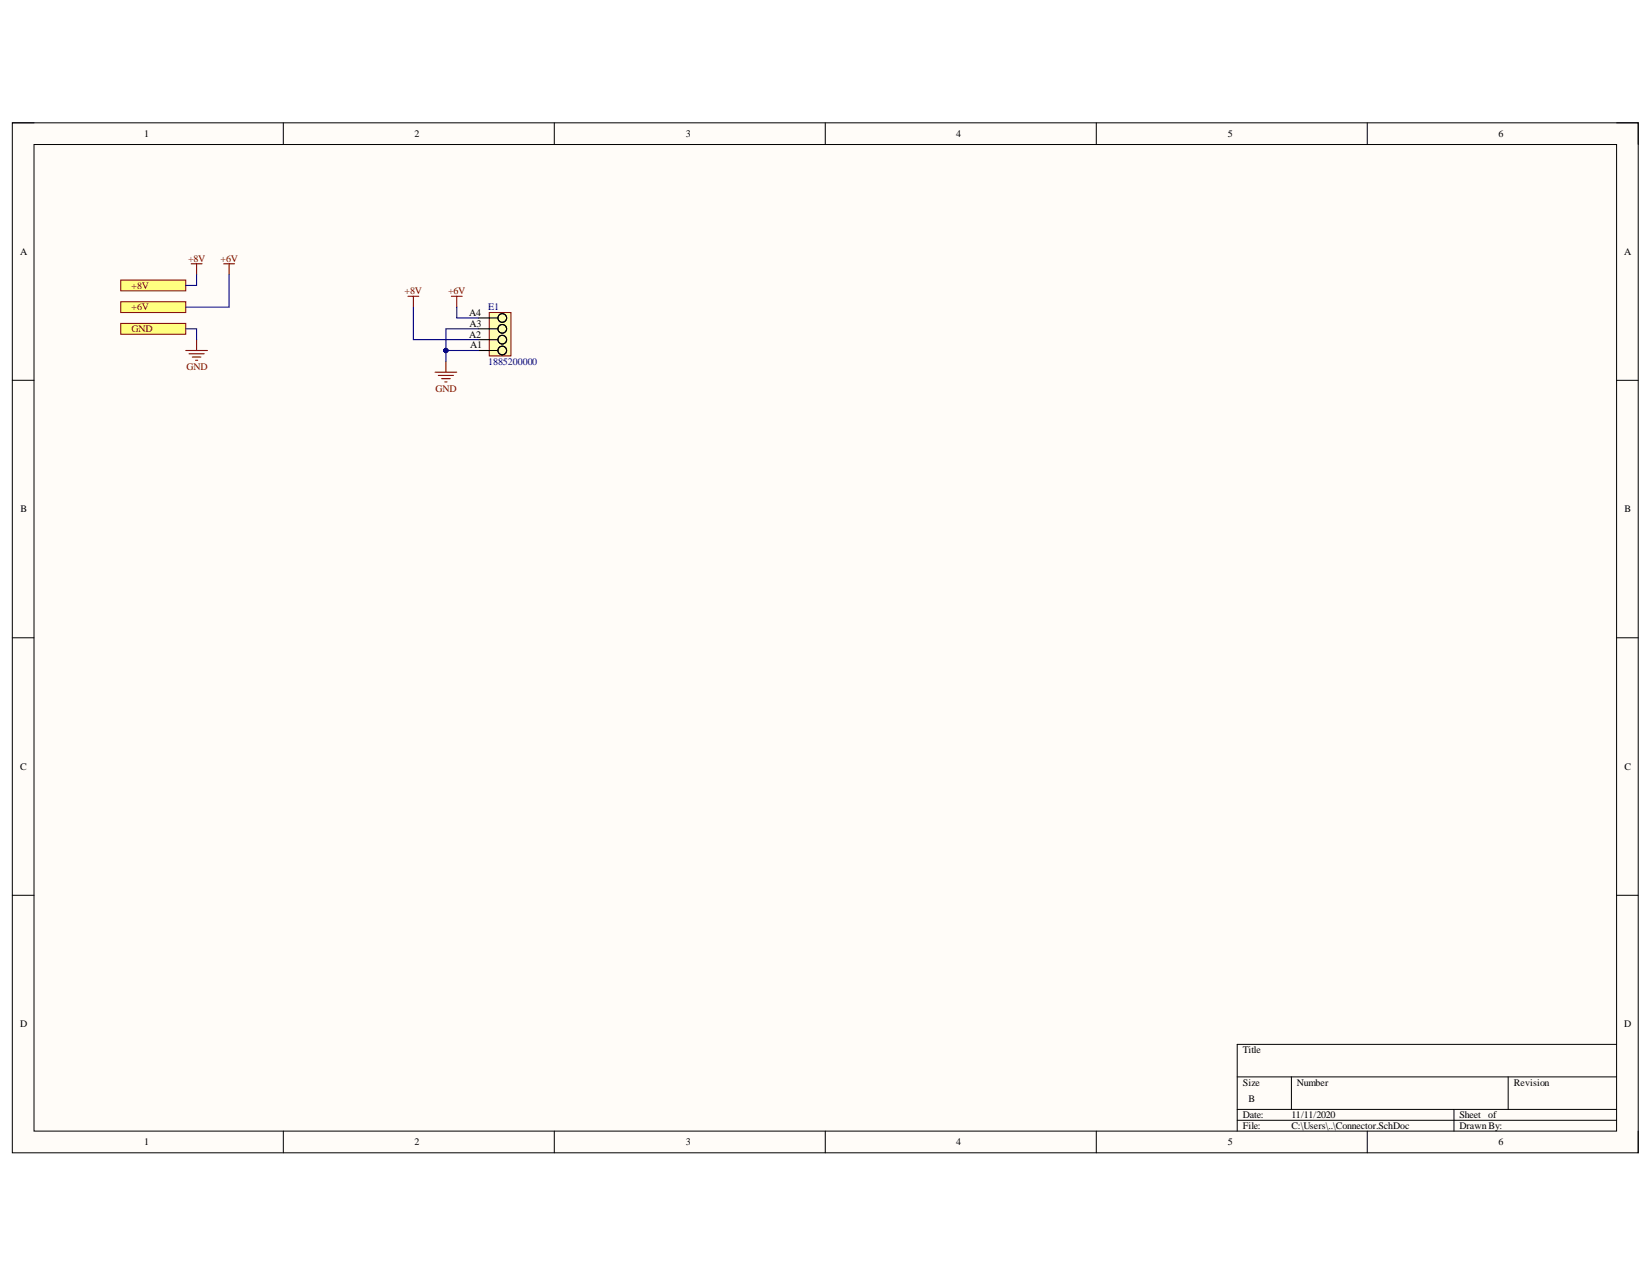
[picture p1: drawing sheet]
<svg xmlns="http://www.w3.org/2000/svg" width="279mm" height="216mm" viewBox="0 0 279 216" stroke-linecap="round" stroke-linejoin="round" font-family="sans-serif">
<path d="M2.1 20.8h275v174.1h-275z" fill-rule="evenodd" fill="#fffcf8"/>
<path d="M2.1 20.8h275v174.1h-275z" fill="none" stroke="#000" stroke-width=".17"/>
<path d="M5.8 24.4h267.6v166.8h-267.6z" fill-rule="evenodd" fill="#fffcf8"/>
<g fill="none" stroke="#000" stroke-width=".17">
<path d="M2.1 20.8h3.7M5.8 24.4h267.6v166.8h-267.6zM47.9 20.8v3.6M93.7 20.8v3.6M139.6 20.8v3.6M185.4 20.8v3.6M231.2 20.8v3.6M273.4 20.8h3.7v3.6M2.1 64.3h3.7M273.4 64.3h3.7M2.1 107.8h3.7M273.4 107.8h3.7"/>
<path d="M2.1 151.4h3.7M273.4 151.4h3.7M273.4 176.6h-64.2v14.6M47.9 191.2v3.7M93.7 191.2v3.7M139.6 191.2v3.7M185.4 191.2v3.7M209.2 182.1h64.2M209.2 187.6h64.2M209.2 189.4h64.2M218.4 182.1v5.5M231.2 191.2v3.7"/>
<path d="M245.9 187.6v3.6M255.1 182.1v5.5M277.1 191.2v3.7"/>
</g>
<path d="M82.7 52.8h3.7v7.4h-3.7z" fill-rule="evenodd" fill="#ffffb0"/>
<path d="M82.7 52.8h3.7v7.4h-3.7z" fill="none" stroke="#800000" stroke-width=".17"/>
<g fill="none" stroke="#000" stroke-width=".18">
<path d="M80.9 59.3h3.3M80.9 57.4h3.3M80.9 55.6h3.3M80.9 53.8h3.3"/>
<circle cx="84.9" cy="57.4" r=".73"/>
<circle cx="84.9" cy="59.3" r=".73"/>
<circle cx="84.9" cy="53.8" r=".73"/>
<circle cx="84.9" cy="55.6" r=".73"/>
</g>
<path d="M20.4 47.3h11v1.9h-11z" fill-rule="evenodd" fill="#ffff80"/>
<path d="M20.4 47.3h11v1.9h-11z" fill="none" stroke="#800000" stroke-width=".17"/>
<path d="M20.4 54.7h11v1.8h-11z" fill-rule="evenodd" fill="#ffff80"/>
<path d="M20.4 54.7h11v1.8h-11z" fill="none" stroke="#800000" stroke-width=".17"/>
<path d="M20.4 51h11v1.8h-11z" fill-rule="evenodd" fill="#ffff80"/>
<path d="M20.4 51h11v1.8h-11z" fill="none" stroke="#800000" stroke-width=".17"/>
<g fill="none" stroke="#800000" stroke-width=".18">
<path d="M31.4 59.3h3.7M32 59.8h2.5M32.3 44.6h1.9M33.2 44.6v1.8M33.2 57.4v1.9M37.8 44.6h1.9M38.7 44.6v1.8M69 50.1h1.8M69.9 50.1v1.8M76.3 50.1h1.9M77.2 50.1v1.8M32.5 60.4h1.5"/>
<path d="M33.1 60.9h.3M73.6 62.9h3.6M74.1 63.5h2.6M74.7 64h1.4M75.2 64.6h.4M75.4 61.1v1.8"/>
</g>
<path d="M75.4 59.3v1.8" fill="none" stroke="#000080" stroke-width=".18"/>
<circle cx="75.4" cy="59.3" r=".37" fill="#000080"/>
<circle cx="75.4" cy="59.3" r=".37" fill="none" stroke="#000080" stroke-width=".17"/>
<path d="M31.4 55.6h1.8v1.8M33.2 46.4v1.9h-1.8M38.7 46.4v5.5h-7.3M69.9 51.9v5.5h11M80.9 55.6h-5.5v3.7h5.5" fill="none" stroke="#000080" stroke-width=".18"/>
<circle cx="75.4" cy="59.3" r=".37" fill="#000080"/>
<circle cx="75.4" cy="59.3" r=".37" fill="none" stroke="#000080" stroke-width=".17"/>
<path d="M77.2 51.9v1.9h3.7" fill="none" stroke="#000080" stroke-width=".18"/>
<g font-size="1.7">
<text x="24.4" y="23.2">1</text>
<text x="70.1" y="23.2">2</text>
<text x="116" y="23.2">3</text>
<text x="161.7" y="23.2">4</text>
<text x="207.7" y="23.2">5</text>
<text x="253.4" y="23.2">6</text>
<text x="3.4" y="43">A</text>
<text x="274.7" y="43">A</text>
<text x="79.3" y="53.4">A4</text>
<text x="79.3" y="57.1">A2</text>
<text x="79.4" y="55.2">A3</text>
<text x="79.5" y="58.9">A1</text>
<text x="3.5" y="86.6">B</text>
<text x="274.8" y="86.6">B</text>
<text x="3.4" y="130.2">C</text>
<text x="274.8" y="130.2">C</text>
<text x="3.4" y="173.6">D</text>
<text x="274.7" y="173.6">D</text>
<text x="210.2" y="178">Title</text>
<text x="210.2" y="183.5">Size</text>
<text x="219.3" y="183.5">Number</text>
<text x="256.1" y="183.5">Revision</text>
<text x="210.2" y="189">Date:</text>
<text x="210.2" y="190.9">File:</text>
<text x="211.1" y="186.2">B</text>
<text x="218.4" y="189">11/11/2020</text>
<text x="218.4" y="190.9">C:\Users\..\Connector.SchDoc</text>
<text x="246.8" y="189">Sheet</text>
<text x="246.8" y="190.9">DrawnBy:</text>
<text x="251.7" y="189">of</text>
<text x="24.4" y="193.6">1</text>
<text x="70.1" y="193.6">2</text>
<text x="116" y="193.6">3</text>
<text x="161.7" y="193.6">4</text>
<text x="207.7" y="193.6">5</text>
<text x="253.4" y="193.6">6</text>
</g>
<g font-size="1.7" fill="#800000">
<text x="31.8" y="44.2">+8V</text>
<text x="37.3" y="44.2">+6V</text>
<text x="22.2" y="48.8">+8V</text>
<text x="22.2" y="52.4">+6V</text>
<text x="68.4" y="49.7">+8V</text>
<text x="75.8" y="49.7">+6V</text>
<text x="22.2" y="56.2">GND</text>
<text x="31.6" y="62.6">GND</text>
<text x="73.7" y="66.2">GND</text>
</g>
<g font-size="1.7" fill="#000080">
<text x="82.6" y="52.4">E1</text>
<text x="82.6" y="61.6">1885200000</text>
</g>
</svg>
